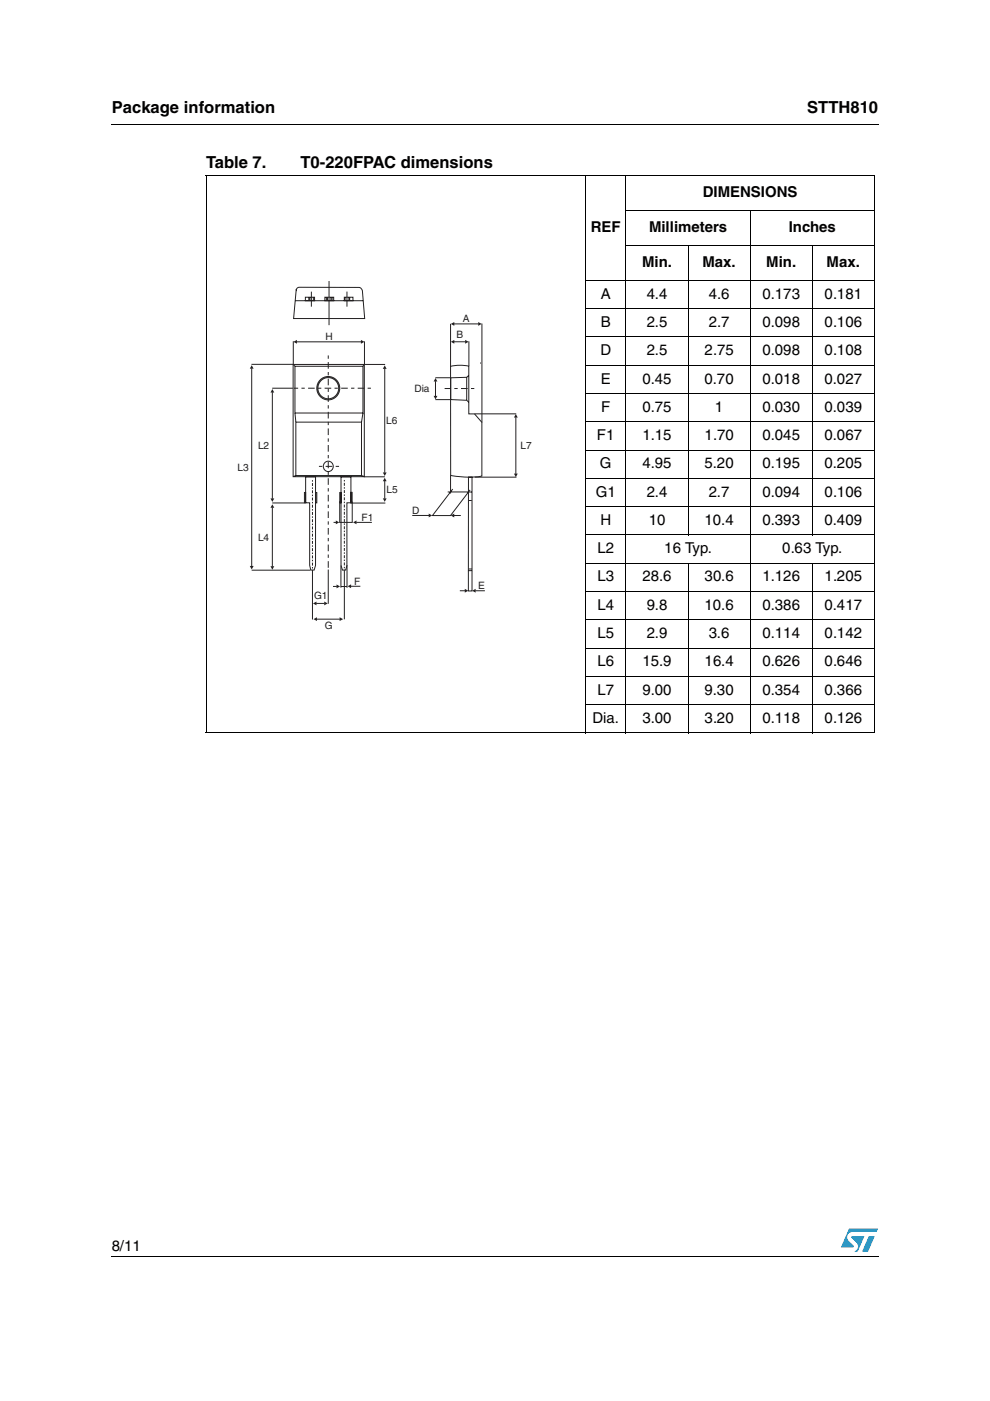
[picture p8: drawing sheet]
<svg xmlns="http://www.w3.org/2000/svg" width="210mm" height="297mm" viewBox="0 0 210 297" stroke-linecap="round" stroke-linejoin="round" font-family="sans-serif">
<g fill="#0099d8">
<path d="M184.2 262.1h1.3l-1.5 3.3h-1.2z"/>
<path d="M180 260.5h6.2l-.4 .7h-5.1a1.11 1.11 0 0 0-1 .7 1.11 1.11 0 0 0 .3 1.2l1 1-.1 .3-2.6 .1z"/>
<path d="M180.6 262.1h2.7l-1.5 3.3-.6-.1a1.16 1.16 0 0 0 .4-1.8l-1-1z"/>
</g>
<path d="M23.6 26.2l.1 .2zM23.6 266.3l.1 .1z" fill="#000"/>
<g fill="none" stroke="#000" stroke-width=".21">
<path d="M23.7 26.3h162.6M43.6 37.2h141.9M43.7 37.3v118M124.1 37.1v118.4M132.7 37.1v118.4M185.4 37.3v118M124 59.4h61.5M132.6 44.6h52.9M132.6 52h52.9M145.9 51.9v61.6M159 44.5v111M172.2 51.9v61.6"/>
<path d="M124 65.4h61.5M124 71.4h61.5M124 77.4h61.5M124 83.4h61.5M124 89.4h61.5M124 95.4h61.5M124 101.4h61.5M124 107.4h61.5M124 113.4h61.5M124 119.4h61.5M145.9 119.3v36.2M172.2 119.3v36.2"/>
<path d="M124 125.4h61.5M124 131.4h61.5M124 137.4h61.5M43.6 155.4h141.9M124 143.4h61.5M124 149.4h61.5M23.7 266.4h162.6"/>
</g>
<path d="M50.1 59.3h62.8v74.8h-62.8z" fill="#fff"/>
<g fill="none" stroke="#231f20" stroke-width=".21">
<path d="M69.8 59.6v9.3M53.3 77.2h8.8M62.2 77.3h15v23.8h-15zM62.2 72.3v5l.3 .3M62.5 77.7h14.5v9.9h-14.5zM62.6 63.8h14.4M63 61.1l.4-.2 13 .1 .4 .6 .5 5.9h-15l.5-6zM64.7 63h2v.8h-2zM65.5 63.1v.6M65.7 63.1v.6M66 61.8v3.2M66.4 63.1v.6"/>
<path d="M68.9 63h1.8v.8h-1.8zM69.2 63v.7M69.4 63v.7M70.2 63v.7M70.4 63.1v.6M73 63h1.8v.8h-1.8zM73.2 63.1v.6M73.6 61.8v3.2M74 63.1v.6M74.1 63.1v.6M77.2 77.3l-.2 .4M77.3 72.4v4.9h4.4"/>
<path d="M57.7 82.3h4.4M62.5 87.6l.2 1.8M62.7 89.5h13.9v11.3h-13.9zM77 87.5l-.4 2M57.7 106.6h6.9M62.7 100.8l-.5 .3M64.5 104.4h.3v2.2h-.3zM64.8 101.1h2.1v18.8l-.3 1h-.7l-.2-1v-13.3h-.9zM66.9 104.4h.3v2.2h-.3zM70.7 110.8h.6M72 110.8h2.7M72 106.3v4.6"/>
<path d="M72 104.4h.3v2.2h-.3zM72.3 101.1h2.1v5.5h-.8v13.3l-.3 1h-.7l-.3-1zM74.3 106.7h7.4M74.4 104.4h.3v2.2h-.3zM74.7 106.3v4.6M76.6 100.8l.6 .2M77.1 101.1h4.5M53.4 120.9h12.4M66.3 120.9v10.5M69.6 120.8v7.2M73 120.9v10.4"/>
<circle cx="69.6" cy="98.9" r="1.08"/>
<circle cx="69.6" cy="82.3" r="2.46"/>
<circle cx="69.6" cy="82.3" r="2.22"/>
</g>
<path d="M69.6 75.4v45.5M71.9 98.9h-4.6M78.6 82.3h-16.3" fill="none" stroke="#231f20" stroke-width=".21" stroke-dasharray=".7 .7 1.4 .7" stroke-linecap="butt"/>
<path d="M66.3 101.8v19.1M73 101.8v19.1" fill="none" stroke="#231f20" stroke-width=".21" stroke-dasharray=".3 .3 .6 .3" stroke-linecap="butt"/>
<path d="M71.2 110.3l.7 .5-.7 .4z" fill="#231f20"/>
<path d="M70.6 124.3h.8" fill="none" stroke="#231f20" stroke-width=".21"/>
<path d="M71.4 123.9l.7 .4-.7 .4z" fill="#231f20"/>
<path d="M75.5 110.8h3.3" fill="none" stroke="#231f20" stroke-width=".21"/>
<path d="M74.9 110.8l.7-.5v.9z" fill="#231f20"/>
<path d="M74.4 124.3h2" fill="none" stroke="#231f20" stroke-width=".21"/>
<path d="M73.7 124.3l.7-.4v.8z" fill="#231f20"/>
<path d="M72.3 119.9v4.7M73.6 119.8v4.8M67 127.9h1.8M73.6 124.3l-1.3 .1" fill="none" stroke="#231f20" stroke-width=".21"/>
<g fill="#231f20">
<path d="M66.4 127.9l.7-.4v.8z"/>
<path d="M68.7 127.5l.8 .4-.8 .4z"/>
</g>
<path d="M67.1 131.3h5" fill="none" stroke="#231f20" stroke-width=".21"/>
<g fill="#231f20">
<path d="M66.5 131.3l.7-.4v.8z"/>
<path d="M72 130.9l.7 .4-.7 .4z"/>
</g>
<path d="M53.4 78.1v42" fill="none" stroke="#231f20" stroke-width=".21"/>
<g fill="#231f20">
<path d="M53.4 77.4l.4 .8h-.8z"/>
<path d="M53 120h.8l-.4 .7z"/>
</g>
<path d="M57.7 83.2v22.5" fill="none" stroke="#231f20" stroke-width=".21"/>
<g fill="#231f20">
<path d="M57.7 82.5l.5 .7h-.9z"/>
<path d="M57.3 105.7h.9l-.5 .7z"/>
</g>
<path d="M81.6 78.1v22.1" fill="none" stroke="#231f20" stroke-width=".21"/>
<g fill="#231f20">
<path d="M81.6 77.5l.4 .7h-.8z"/>
<path d="M81.2 100.2h.8l-.4 .7z"/>
</g>
<path d="M57.7 107.6v12.5" fill="none" stroke="#231f20" stroke-width=".21"/>
<g fill="#231f20">
<path d="M57.7 106.9l.5 .8h-.9z"/>
<path d="M57.3 120h.9l-.5 .8z"/>
</g>
<path d="M81.6 102v3.7" fill="none" stroke="#231f20" stroke-width=".21"/>
<g fill="#231f20">
<path d="M81.6 101.3l.4 .7h-.8z"/>
<path d="M81.2 105.7h.8l-.4 .7z"/>
</g>
<path d="M62.9 72.5h13.7" fill="none" stroke="#231f20" stroke-width=".21"/>
<g fill="#231f20">
<path d="M62.2 72.5l.8-.4v.8z"/>
<path d="M76.5 72.1l.8 .4-.8 .4z"/>
</g>
<path d="M95.5 77.7l2-.3 1.9 .2v10.2h1.2l1.6 1.7v11.4l-3 .3-3.7-.4zM99.4 79.6l-.4 .4M101.8 77h.1M92.3 80.1h3.2M92.3 84.7h3.2M92.3 80.8v3.2M95.6 80.1l3.4-.1v4.9l-3.4-.2zM99 84.9l.4 .4M99.3 104.3h.7M99.3 101.2h.8v19.8h-.8zM99.3 106.1h.7M99.3 120.6h.8" fill="none" stroke="#231f20" stroke-width=".21"/>
<path d="M100.6 82.4h-6.3" fill="none" stroke="#231f20" stroke-width=".21" stroke-dasharray=".7 .7 1.4 .7" stroke-linecap="butt"/>
<g fill="#231f20">
<path d="M92.3 80.2l.4 .7h-.8z"/>
<path d="M91.9 83.9h.8l-.4 .8z"/>
</g>
<path d="M95.5 68.7v8.9M96.3 72.5h2.4M99.4 72.4v5.2M102.2 68.6v21" fill="none" stroke="#231f20" stroke-width=".21"/>
<g fill="#231f20">
<path d="M95.6 72.5l.7-.4v.8z"/>
<path d="M98.6 72.1l.8 .4-.8 .4z"/>
</g>
<path d="M96.3 68.7h5.2" fill="none" stroke="#231f20" stroke-width=".21"/>
<g fill="#231f20">
<path d="M95.6 68.7l.7-.4v.8z"/>
<path d="M101.4 68.3l.7 .4-.7 .4z"/>
</g>
<path d="M100.6 87.7h8.9M109.4 88.5v12M100.7 101.2h8.8" fill="none" stroke="#231f20" stroke-width=".21"/>
<g fill="#231f20">
<path d="M109.4 87.8l.4 .7h-.8z"/>
<path d="M109 100.4h.8l-.4 .8z"/>
</g>
<path d="M87.4 109.3h3.6M94.9 104.3h4.4M95.5 100.7v3.9M96 103.7l-4.3 5.6M99.7 103.9l-4.2 5.4h-3.8" fill="none" stroke="#231f20" stroke-width=".21"/>
<path d="M90.9 108.9l.7 .4-.7 .4z" fill="#231f20"/>
<path d="M96.2 109.3h1.5" fill="none" stroke="#231f20" stroke-width=".21"/>
<path d="M95.6 109.3l.7-.4v.8z" fill="#231f20"/>
<path d="M97.5 125.3h1.1M100.1 121v4.3h-.8v-4.3" fill="none" stroke="#231f20" stroke-width=".21"/>
<path d="M98.5 124.8l.8 .5-.8 .4z" fill="#231f20"/>
<path d="M100.8 125.3h2" fill="none" stroke="#231f20" stroke-width=".21"/>
<path d="M100.1 125.3l.7-.5v.9z" fill="#231f20"/>
<g font-size="3.5">
<text x="23.7" y="23.9">Package information</text>
<text x="171.1" y="23.9">STTH810</text>
<text x="43.7" y="35.7">Table 7.</text>
<text x="63.7" y="35.7">T0-220FPAC dimensions</text>
</g>
<g font-size="3.2">
<text x="149" y="41.8">DIMENSIONS</text>
<text x="125.3" y="49.2">REF</text>
<text x="137.6" y="49.2">Millimeters</text>
<text x="167.2" y="49.2">Inches</text>
<text x="136.1" y="56.6">Min.</text>
<text x="148.9" y="56.6">Max.</text>
<text x="162.5" y="56.6">Min.</text>
<text x="175.3" y="56.6">Max.</text>
<text x="127.4" y="63.3">A</text>
<text x="137.1" y="63.3">4.4</text>
<text x="150.3" y="63.3">4.6</text>
<text x="161.7" y="63.3">0.173</text>
<text x="174.8" y="63.3">0.181</text>
<text x="127.4" y="69.3">B</text>
<text x="137.1" y="69.3">2.5</text>
<text x="150.3" y="69.3">2.7</text>
<text x="161.7" y="69.3">0.098</text>
<text x="174.8" y="69.3">0.106</text>
<text x="127.3" y="75.3">D</text>
<text x="137.1" y="75.3">2.5</text>
<text x="149.4" y="75.3">2.75</text>
<text x="161.7" y="75.3">0.098</text>
<text x="174.8" y="75.3">0.108</text>
<text x="127.4" y="81.3">E</text>
<text x="136.2" y="81.3">0.45</text>
<text x="149.4" y="81.3">0.70</text>
<text x="161.7" y="81.3">0.018</text>
<text x="174.8" y="81.3">0.027</text>
<text x="127.5" y="87.3">F</text>
<text x="136.2" y="87.3">0.75</text>
<text x="151.6" y="87.3">1</text>
<text x="161.7" y="87.3">0.030</text>
<text x="174.8" y="87.3">0.039</text>
<text x="126.6" y="93.3">F1</text>
<text x="136.2" y="93.3">1.15</text>
<text x="149.4" y="93.3">1.70</text>
<text x="161.7" y="93.3">0.045</text>
<text x="174.8" y="93.3">0.067</text>
<text x="127.2" y="99.3">G</text>
<text x="136.2" y="99.3">4.95</text>
<text x="149.4" y="99.3">5.20</text>
<text x="161.7" y="99.3">0.195</text>
<text x="174.8" y="99.3">0.205</text>
<text x="126.3" y="105.3">G1</text>
<text x="137.1" y="105.3">2.4</text>
<text x="150.3" y="105.3">2.7</text>
<text x="161.7" y="105.3">0.094</text>
<text x="174.8" y="105.3">0.106</text>
<text x="127.3" y="111.3">H</text>
<text x="137.5" y="111.3">10</text>
<text x="149.4" y="111.3">10.4</text>
<text x="161.7" y="111.3">0.393</text>
<text x="174.8" y="111.3">0.409</text>
<text x="126.7" y="117.3">L2</text>
<text x="140.8" y="117.3">16 Typ.</text>
<text x="165.9" y="117.3">0.63 Typ.</text>
<text x="126.7" y="123.3">L3</text>
<text x="136.2" y="123.3">28.6</text>
<text x="149.4" y="123.3">30.6</text>
<text x="161.7" y="123.3">1.126</text>
<text x="174.8" y="123.3">1.205</text>
<text x="126.7" y="129.3">L4</text>
<text x="137.1" y="129.3">9.8</text>
<text x="149.4" y="129.3">10.6</text>
<text x="161.7" y="129.3">0.386</text>
<text x="174.8" y="129.3">0.417</text>
<text x="126.7" y="135.3">L5</text>
<text x="137.1" y="135.3">2.9</text>
<text x="150.3" y="135.3">3.6</text>
<text x="161.7" y="135.3">0.114</text>
<text x="174.8" y="135.3">0.142</text>
<text x="126.7" y="141.3">L6</text>
<text x="136.2" y="141.3">15.9</text>
<text x="149.4" y="141.3">16.4</text>
<text x="161.7" y="141.3">0.626</text>
<text x="174.8" y="141.3">0.646</text>
<text x="126.7" y="147.3">L7</text>
<text x="136.2" y="147.3">9.00</text>
<text x="149.4" y="147.3">9.30</text>
<text x="161.7" y="147.3">0.354</text>
<text x="174.8" y="147.3">0.366</text>
<text x="125.6" y="153.3">Dia.</text>
<text x="136.2" y="153.3">3.00</text>
<text x="149.4" y="153.3">3.20</text>
<text x="161.7" y="153.3">0.118</text>
<text x="174.8" y="153.3">0.126</text>
<text x="23.7" y="265.1">8/11</text>
</g>
<g font-size="2.1" fill="#231f20">
<text x="96.8" y="71.6">B</text>
<text x="98.1" y="68.2">A</text>
<text x="69" y="72.1">H</text>
<text x="87.9" y="83.2">Dia</text>
<text x="81.9" y="89.9">L6</text>
<text x="54.7" y="95.2">L2</text>
<text x="110.3" y="95.2">L7</text>
<text x="50.3" y="99.8">L3</text>
<text x="82" y="104.6">L5</text>
<text x="76.7" y="110.5">F1</text>
<text x="87.4" y="108.9">D</text>
<text x="54.7" y="114.6">L4</text>
<text x="75.1" y="124">F</text>
<text x="101.4" y="124.8">E</text>
<text x="66.6" y="126.9">G1</text>
<text x="68.8" y="133.3">G</text>
</g>
</svg>
